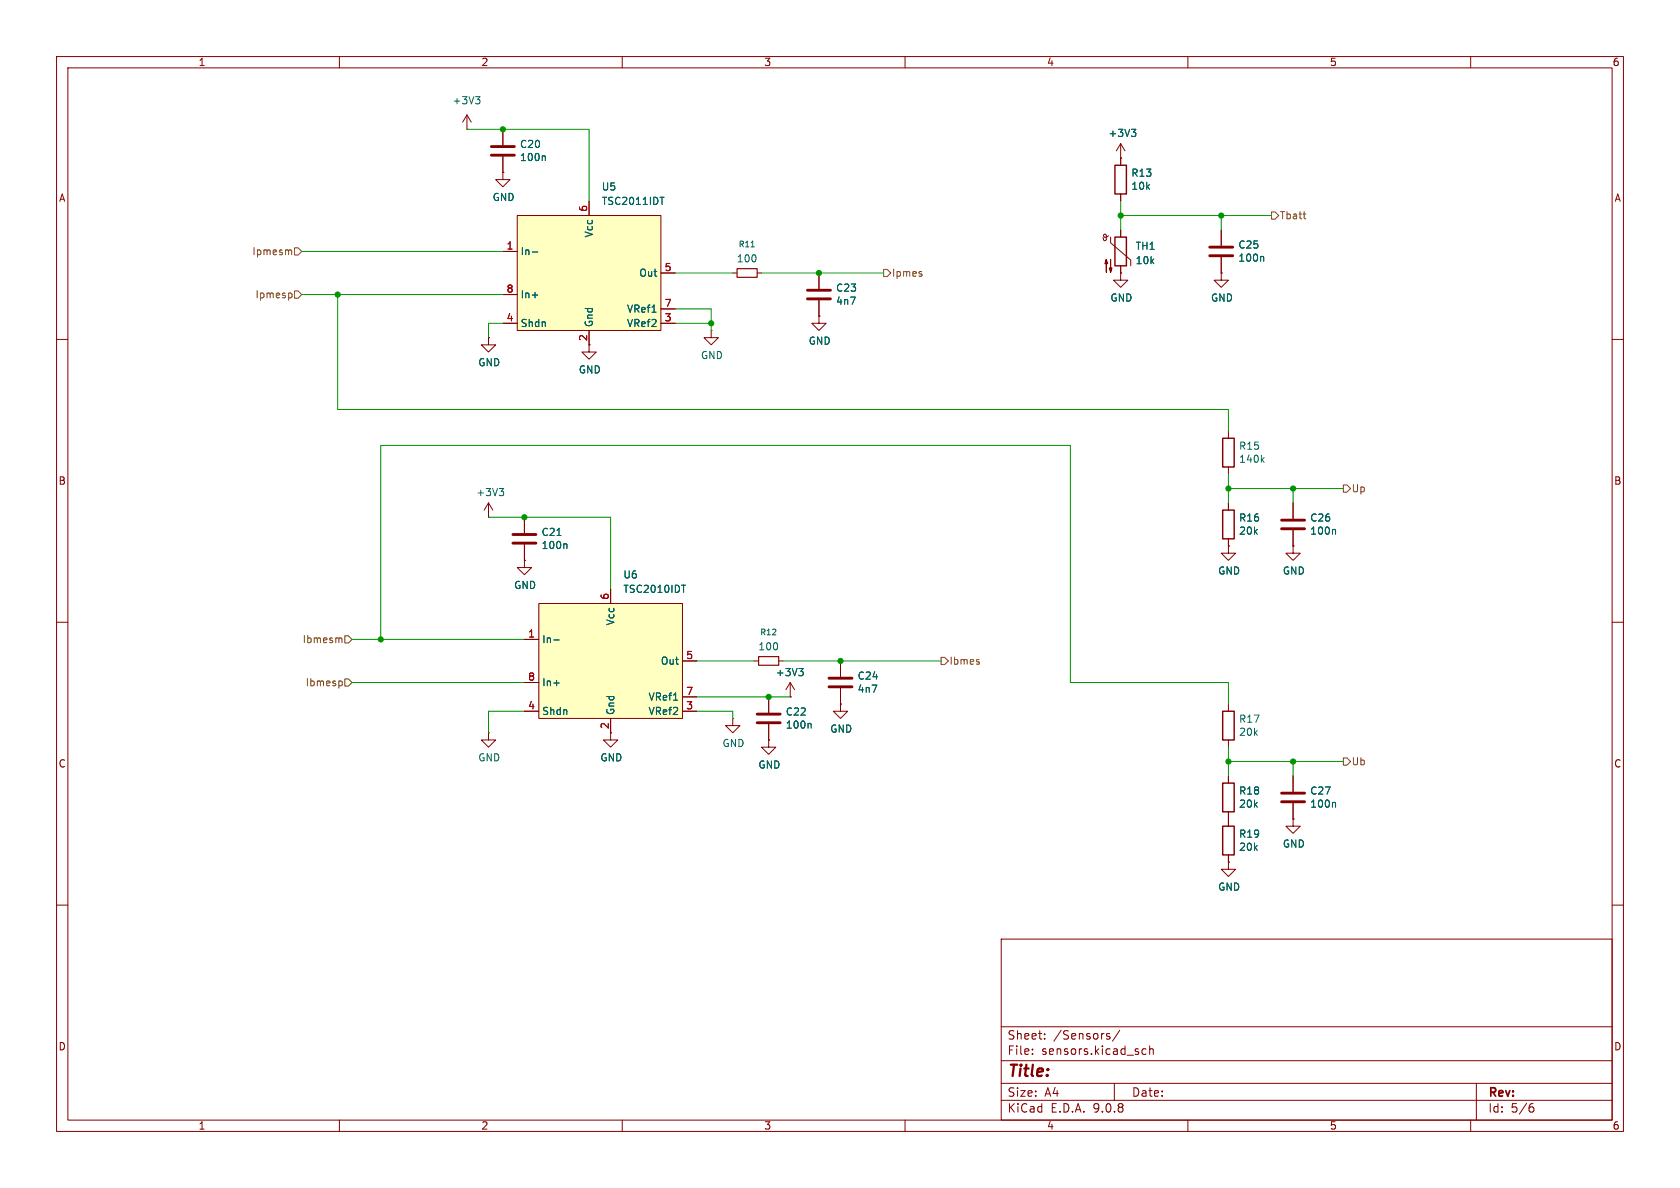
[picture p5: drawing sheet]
(kicad_sch
 (version 20250114)
 (generator "eeschema")
 (generator_version "9.0")
 (paper "A4")
 (lib_symbols
  (symbol "Custom_Symbols_Library:TSC2011IDT" (exclude_from_sim no) (in_bom yes) (on_board yes)
   (property "Reference" "U" (at 0 1.016 0) (effects (font (size 1.27 1.27))))
   (property "Value" "TSC2011IDT" (at 0 -1.016 0) (effects (font (size 1.27 1.27))))
   (property "Footprint" "" (at 0 0 0) (effects (font (size 1.27 1.27)) (hide yes)))
   (property "Datasheet" "" (at 0 0 0) (effects (font (size 1.27 1.27)) (hide yes)))
   (property "Description" "" (at 0 0 0) (effects (font (size 1.27 1.27)) (hide yes)))
   (symbol "TSC2011IDT_1_1"
    (rectangle (start -12.7 10.16) (end 12.7 -10.16) (stroke (width 0) (type solid)) (fill (type background)))
    (pin input line (at -15.24 3.81 0) (length 2.54) (name "In-" (effects (font (size 1.27 1.27)))) (number "1" (effects (font (size 1.27 1.27)))))
    (pin input line (at -15.24 -3.81 0) (length 2.54) (name "In+" (effects (font (size 1.27 1.27)))) (number "8" (effects (font (size 1.27 1.27)))))
    (pin input line (at -15.24 -8.89 0) (length 2.54) (name "Shdn" (effects (font (size 1.27 1.27)))) (number "4" (effects (font (size 1.27 1.27)))))
    (pin power_in line (at 0 12.7 270) (length 2.54) (name "Vcc" (effects (font (size 1.27 1.27)))) (number "6" (effects (font (size 1.27 1.27)))))
    (pin passive line (at 0 -12.7 90) (length 2.54) (name "Gnd" (effects (font (size 1.27 1.27)))) (number "2" (effects (font (size 1.27 1.27)))))
    (pin output line (at 15.24 0 180) (length 2.54) (name "Out" (effects (font (size 1.27 1.27)))) (number "5" (effects (font (size 1.27 1.27)))))
    (pin input line (at 15.24 -6.35 180) (length 2.54) (name "VRef1" (effects (font (size 1.27 1.27)))) (number "7" (effects (font (size 1.27 1.27)))))
    (pin input line (at 15.24 -8.89 180) (length 2.54) (name "VRef2" (effects (font (size 1.27 1.27)))) (number "3" (effects (font (size 1.27 1.27))))))
   (embedded_fonts no))
  (symbol "Device:C"
   (pin_numbers (hide yes))
   (pin_names
    (offset 0.254)) (exclude_from_sim no) (in_bom yes) (on_board yes)
   (property "Reference" "C" (at 0.635 2.54 0) (effects (font (size 1.27 1.27)) (justify left)))
   (property "Value" "C" (at 0.635 -2.54 0) (effects (font (size 1.27 1.27)) (justify left)))
   (property "Footprint" "" (at 0.9652 -3.81 0) (effects (font (size 1.27 1.27)) (hide yes)))
   (property "Datasheet" "~" (at 0 0 0) (effects (font (size 1.27 1.27)) (hide yes)))
   (property "Description" "Unpolarized capacitor" (at 0 0 0) (effects (font (size 1.27 1.27)) (hide yes)))
   (symbol "C_0_1"
    (polyline (pts (xy -2.032 0.762) (xy 2.032 0.762)) (stroke (width 0.508) (type default)) (fill (type none)))
    (polyline (pts (xy -2.032 -0.762) (xy 2.032 -0.762)) (stroke (width 0.508) (type default)) (fill (type none))))
   (symbol "C_1_1"
    (pin passive line (at 0 3.81 270) (length 2.794) (name "~" (effects (font (size 1.27 1.27)))) (number "1" (effects (font (size 1.27 1.27)))))
    (pin passive line (at 0 -3.81 90) (length 2.794) (name "~" (effects (font (size 1.27 1.27)))) (number "2" (effects (font (size 1.27 1.27))))))
   (embedded_fonts no))
  (symbol "Device:R"
   (pin_numbers (hide yes))
   (pin_names
    (offset 0)) (exclude_from_sim no) (in_bom yes) (on_board yes)
   (property "Reference" "R" (at 2.032 0 90) (effects (font (size 1.27 1.27))))
   (property "Value" "R" (at 0 0 90) (effects (font (size 1.27 1.27))))
   (property "Footprint" "" (at -1.778 0 90) (effects (font (size 1.27 1.27)) (hide yes)))
   (property "Datasheet" "~" (at 0 0 0) (effects (font (size 1.27 1.27)) (hide yes)))
   (property "Description" "Resistor" (at 0 0 0) (effects (font (size 1.27 1.27)) (hide yes)))
   (symbol "R_0_1"
    (rectangle (start -1.016 -2.54) (end 1.016 2.54) (stroke (width 0.254) (type default)) (fill (type none))))
   (symbol "R_1_1"
    (pin passive line (at 0 3.81 270) (length 1.27) (name "~" (effects (font (size 1.27 1.27)))) (number "1" (effects (font (size 1.27 1.27)))))
    (pin passive line (at 0 -3.81 90) (length 1.27) (name "~" (effects (font (size 1.27 1.27)))) (number "2" (effects (font (size 1.27 1.27))))))
   (embedded_fonts no))
  (symbol "Device:R_Small"
   (pin_numbers (hide yes))
   (pin_names
    (offset 0.254) (hide yes)) (exclude_from_sim no) (in_bom yes) (on_board yes)
   (property "Reference" "R" (at 0 0 90) (effects (font (size 1.016 1.016))))
   (property "Value" "R_Small" (at 1.778 0 90) (effects (font (size 1.27 1.27))))
   (property "Footprint" "" (at 0 0 0) (effects (font (size 1.27 1.27)) (hide yes)))
   (property "Datasheet" "~" (at 0 0 0) (effects (font (size 1.27 1.27)) (hide yes)))
   (property "Description" "Resistor, small symbol" (at 0 0 0) (effects (font (size 1.27 1.27)) (hide yes)))
   (symbol "R_Small_0_1"
    (rectangle (start -0.762 1.778) (end 0.762 -1.778) (stroke (width 0.2032) (type default)) (fill (type none))))
   (symbol "R_Small_1_1"
    (pin passive line (at 0 2.54 270) (length 0.762) (name "~" (effects (font (size 1.27 1.27)))) (number "1" (effects (font (size 1.27 1.27)))))
    (pin passive line (at 0 -2.54 90) (length 0.762) (name "~" (effects (font (size 1.27 1.27)))) (number "2" (effects (font (size 1.27 1.27))))))
   (embedded_fonts no))
  (symbol "Device:Thermistor_NTC"
   (pin_numbers (hide yes))
   (pin_names
    (offset 0)) (exclude_from_sim no) (in_bom yes) (on_board yes)
   (property "Reference" "TH" (at -4.445 0 90) (effects (font (size 1.27 1.27))))
   (property "Value" "Thermistor_NTC" (at 3.175 0 90) (effects (font (size 1.27 1.27))))
   (property "Footprint" "" (at 0 1.27 0) (effects (font (size 1.27 1.27)) (hide yes)))
   (property "Datasheet" "~" (at 0 1.27 0) (effects (font (size 1.27 1.27)) (hide yes)))
   (property "Description" "Temperature dependent resistor, negative temperature coefficient" (at 0 0 0) (effects (font (size 1.27 1.27)) (hide yes)))
   (symbol "Thermistor_NTC_0_1"
    (arc (start -3.175 2.413) (mid -3.0506 2.3165) (end -3.048 2.159) (stroke (width 0) (type default)) (fill (type none)))
    (arc (start -3.048 2.794) (mid -2.9736 2.9736) (end -2.794 3.048) (stroke (width 0) (type default)) (fill (type none)))
    (arc (start -2.794 3.048) (mid -2.6144 2.9736) (end -2.54 2.794) (stroke (width 0) (type default)) (fill (type none)))
    (arc (start -2.794 2.54) (mid -2.9736 2.6144) (end -3.048 2.794) (stroke (width 0) (type default)) (fill (type none)))
    (arc (start -2.794 1.905) (mid -2.9736 1.9794) (end -3.048 2.159) (stroke (width 0) (type default)) (fill (type none)))
    (arc (start -2.54 2.159) (mid -2.6144 1.9794) (end -2.794 1.905) (stroke (width 0) (type default)) (fill (type none)))
    (arc (start -2.159 2.794) (mid -2.434 2.5608) (end -2.794 2.54) (stroke (width 0) (type default)) (fill (type none)))
    (polyline (pts (xy -2.54 2.159) (xy -2.54 2.794)) (stroke (width 0) (type default)) (fill (type none)))
    (polyline (pts (xy -2.54 -3.683) (xy -2.54 -1.397) (xy -2.794 -2.159) (xy -2.286 -2.159) (xy -2.54 -1.397) (xy -2.54 -1.651)) (stroke (width 0) (type default)) (fill (type outline)))
    (polyline (pts (xy -1.778 2.54) (xy -1.778 1.524) (xy 1.778 -1.524) (xy 1.778 -2.54)) (stroke (width 0) (type default)) (fill (type none)))
    (polyline (pts (xy -1.778 -1.397) (xy -1.778 -3.683) (xy -2.032 -2.921) (xy -1.524 -2.921) (xy -1.778 -3.683) (xy -1.778 -3.429)) (stroke (width 0) (type default)) (fill (type outline)))
    (rectangle (start -1.016 2.54) (end 1.016 -2.54) (stroke (width 0.254) (type default)) (fill (type none))))
   (symbol "Thermistor_NTC_1_1"
    (pin passive line (at 0 3.81 270) (length 1.27) (name "~" (effects (font (size 1.27 1.27)))) (number "1" (effects (font (size 1.27 1.27)))))
    (pin passive line (at 0 -3.81 90) (length 1.27) (name "~" (effects (font (size 1.27 1.27)))) (number "2" (effects (font (size 1.27 1.27))))))
   (embedded_fonts no))
  (symbol "power:+3.3V"
   (power)
   (pin_numbers (hide yes))
   (pin_names
    (offset 0) (hide yes)) (exclude_from_sim no) (in_bom yes) (on_board yes)
   (property "Reference" "#PWR" (at 0 -3.81 0) (effects (font (size 1.27 1.27)) (hide yes)))
   (property "Value" "+3.3V" (at 0 3.556 0) (effects (font (size 1.27 1.27))))
   (property "Footprint" "" (at 0 0 0) (effects (font (size 1.27 1.27)) (hide yes)))
   (property "Datasheet" "" (at 0 0 0) (effects (font (size 1.27 1.27)) (hide yes)))
   (property "Description" "Power symbol creates a global label with name \"+3.3V\"" (at 0 0 0) (effects (font (size 1.27 1.27)) (hide yes)))
   (symbol "+3.3V_0_1"
    (polyline (pts (xy -0.762 1.27) (xy 0 2.54)) (stroke (width 0) (type default)) (fill (type none)))
    (polyline (pts (xy 0 2.54) (xy 0.762 1.27)) (stroke (width 0) (type default)) (fill (type none)))
    (polyline (pts (xy 0 0) (xy 0 2.54)) (stroke (width 0) (type default)) (fill (type none))))
   (symbol "+3.3V_1_1"
    (pin power_in line (at 0 0 90) (length 0) (name "~" (effects (font (size 1.27 1.27)))) (number "1" (effects (font (size 1.27 1.27))))))
   (embedded_fonts no))
  (symbol "power:+3V3"
   (power)
   (pin_numbers (hide yes))
   (pin_names
    (offset 0) (hide yes)) (exclude_from_sim no) (in_bom yes) (on_board yes)
   (property "Reference" "#PWR" (at 0 -3.81 0) (effects (font (size 1.27 1.27)) (hide yes)))
   (property "Value" "+3V3" (at 0 3.556 0) (effects (font (size 1.27 1.27))))
   (property "Footprint" "" (at 0 0 0) (effects (font (size 1.27 1.27)) (hide yes)))
   (property "Datasheet" "" (at 0 0 0) (effects (font (size 1.27 1.27)) (hide yes)))
   (property "Description" "Power symbol creates a global label with name \"+3V3\"" (at 0 0 0) (effects (font (size 1.27 1.27)) (hide yes)))
   (symbol "+3V3_0_1"
    (polyline (pts (xy -0.762 1.27) (xy 0 2.54)) (stroke (width 0) (type default)) (fill (type none)))
    (polyline (pts (xy 0 2.54) (xy 0.762 1.27)) (stroke (width 0) (type default)) (fill (type none)))
    (polyline (pts (xy 0 0) (xy 0 2.54)) (stroke (width 0) (type default)) (fill (type none))))
   (symbol "+3V3_1_1"
    (pin power_in line (at 0 0 90) (length 0) (name "~" (effects (font (size 1.27 1.27)))) (number "1" (effects (font (size 1.27 1.27))))))
   (embedded_fonts no))
  (symbol "power:GND"
   (power)
   (pin_numbers (hide yes))
   (pin_names
    (offset 0) (hide yes)) (exclude_from_sim no) (in_bom yes) (on_board yes)
   (property "Reference" "#PWR" (at 0 -6.35 0) (effects (font (size 1.27 1.27)) (hide yes)))
   (property "Value" "GND" (at 0 -3.81 0) (effects (font (size 1.27 1.27))))
   (property "Footprint" "" (at 0 0 0) (effects (font (size 1.27 1.27)) (hide yes)))
   (property "Datasheet" "" (at 0 0 0) (effects (font (size 1.27 1.27)) (hide yes)))
   (property "Description" "Power symbol creates a global label with name \"GND\" , ground" (at 0 0 0) (effects (font (size 1.27 1.27)) (hide yes)))
   (symbol "GND_0_1"
    (polyline (pts (xy 0 0) (xy 0 -1.27) (xy 1.27 -1.27) (xy 0 -2.54) (xy -1.27 -1.27) (xy 0 -1.27)) (stroke (width 0) (type default)) (fill (type none))))
   (symbol "GND_1_1"
    (pin power_in line (at 0 0 270) (length 0) (name "~" (effects (font (size 1.27 1.27)))) (number "1" (effects (font (size 1.27 1.27))))))
   (embedded_fonts no)))
 (junction
  (at 217.17 134.62)
  (diameter 0)
  (color 0 0 0 0))
 (junction
  (at 217.17 86.36)
  (diameter 0)
  (color 0 0 0 0))
 (junction
  (at 144.78 48.26)
  (diameter 0)
  (color 0 0 0 0))
 (junction
  (at 125.73 57.15)
  (diameter 0)
  (color 0 0 0 0))
 (junction
  (at 148.59 116.84)
  (diameter 0)
  (color 0 0 0 0))
 (junction
  (at 198.12 38.1)
  (diameter 0)
  (color 0 0 0 0))
 (junction
  (at 228.6 134.62)
  (diameter 0)
  (color 0 0 0 0))
 (junction
  (at 67.31 113.03)
  (diameter 0)
  (color 0 0 0 0))
 (junction
  (at 228.6 86.36)
  (diameter 0)
  (color 0 0 0 0))
 (junction
  (at 88.9 22.86)
  (diameter 0)
  (color 0 0 0 0))
 (junction
  (at 135.89 123.19)
  (diameter 0)
  (color 0 0 0 0))
 (junction
  (at 59.69 52.07)
  (diameter 0)
  (color 0 0 0 0))
 (junction
  (at 215.9 38.1)
  (diameter 0)
  (color 0 0 0 0))
 (junction
  (at 92.71 91.44)
  (diameter 0)
  (color 0 0 0 0))
 (wire
  (pts (xy 119.38 54.61) (xy 125.73 54.61))
  (stroke (width 0) (type default)))
 (wire
  (pts (xy 125.73 54.61) (xy 125.73 57.15))
  (stroke (width 0) (type default)))
 (wire
  (pts (xy 59.69 52.07) (xy 88.9 52.07))
  (stroke (width 0) (type default)))
 (wire
  (pts (xy 119.38 48.26) (xy 129.54 48.26))
  (stroke (width 0) (type default)))
 (wire
  (pts (xy 189.23 120.65) (xy 217.17 120.65))
  (stroke (width 0) (type default)))
 (wire
  (pts (xy 228.6 134.62) (xy 237.49 134.62))
  (stroke (width 0) (type default)))
 (wire
  (pts (xy 228.6 137.16) (xy 228.6 134.62))
  (stroke (width 0) (type default)))
 (wire
  (pts (xy 59.69 72.39) (xy 217.17 72.39))
  (stroke (width 0) (type default)))
 (wire
  (pts (xy 215.9 38.1) (xy 224.79 38.1))
  (stroke (width 0) (type default)))
 (wire
  (pts (xy 59.69 52.07) (xy 59.69 72.39))
  (stroke (width 0) (type default)))
 (wire
  (pts (xy 129.54 125.73) (xy 129.54 127))
  (stroke (width 0) (type default)))
 (wire
  (pts (xy 119.38 57.15) (xy 125.73 57.15))
  (stroke (width 0) (type default)))
 (wire
  (pts (xy 67.31 78.74) (xy 189.23 78.74))
  (stroke (width 0) (type default)))
 (wire
  (pts (xy 134.62 48.26) (xy 144.78 48.26))
  (stroke (width 0) (type default)))
 (wire
  (pts (xy 217.17 134.62) (xy 217.17 137.16))
  (stroke (width 0) (type default)))
 (wire
  (pts (xy 86.36 91.44) (xy 92.71 91.44))
  (stroke (width 0) (type default)))
 (wire
  (pts (xy 217.17 134.62) (xy 217.17 132.08))
  (stroke (width 0) (type default)))
 (wire
  (pts (xy 123.19 116.84) (xy 133.35 116.84))
  (stroke (width 0) (type default)))
 (wire
  (pts (xy 217.17 86.36) (xy 217.17 83.82))
  (stroke (width 0) (type default)))
 (wire
  (pts (xy 104.14 22.86) (xy 104.14 35.56))
  (stroke (width 0) (type default)))
 (wire
  (pts (xy 125.73 57.15) (xy 125.73 58.42))
  (stroke (width 0) (type default)))
 (wire
  (pts (xy 67.31 113.03) (xy 67.31 78.74))
  (stroke (width 0) (type default)))
 (wire
  (pts (xy 107.95 91.44) (xy 107.95 104.14))
  (stroke (width 0) (type default)))
 (wire
  (pts (xy 86.36 125.73) (xy 92.71 125.73))
  (stroke (width 0) (type default)))
 (wire
  (pts (xy 53.34 44.45) (xy 88.9 44.45))
  (stroke (width 0) (type default)))
 (wire
  (pts (xy 123.19 125.73) (xy 129.54 125.73))
  (stroke (width 0) (type default)))
 (wire
  (pts (xy 217.17 72.39) (xy 217.17 76.2))
  (stroke (width 0) (type default)))
 (wire
  (pts (xy 198.12 38.1) (xy 215.9 38.1))
  (stroke (width 0) (type default)))
 (wire
  (pts (xy 86.36 129.54) (xy 86.36 125.73))
  (stroke (width 0) (type default)))
 (wire
  (pts (xy 198.12 38.1) (xy 198.12 35.56))
  (stroke (width 0) (type default)))
 (wire
  (pts (xy 217.17 86.36) (xy 228.6 86.36))
  (stroke (width 0) (type default)))
 (wire
  (pts (xy 67.31 113.03) (xy 92.71 113.03))
  (stroke (width 0) (type default)))
 (wire
  (pts (xy 88.9 22.86) (xy 104.14 22.86))
  (stroke (width 0) (type default)))
 (wire
  (pts (xy 148.59 116.84) (xy 166.37 116.84))
  (stroke (width 0) (type default)))
 (wire
  (pts (xy 189.23 78.74) (xy 189.23 120.65))
  (stroke (width 0) (type default)))
 (wire
  (pts (xy 53.34 52.07) (xy 59.69 52.07))
  (stroke (width 0) (type default)))
 (wire
  (pts (xy 62.23 113.03) (xy 67.31 113.03))
  (stroke (width 0) (type default)))
 (wire
  (pts (xy 86.36 57.15) (xy 88.9 57.15))
  (stroke (width 0) (type default)))
 (wire
  (pts (xy 228.6 86.36) (xy 237.49 86.36))
  (stroke (width 0) (type default)))
 (wire
  (pts (xy 123.19 123.19) (xy 135.89 123.19))
  (stroke (width 0) (type default)))
 (wire
  (pts (xy 217.17 120.65) (xy 217.17 124.46))
  (stroke (width 0) (type default)))
 (wire
  (pts (xy 217.17 86.36) (xy 217.17 88.9))
  (stroke (width 0) (type default)))
 (wire
  (pts (xy 82.55 22.86) (xy 88.9 22.86))
  (stroke (width 0) (type default)))
 (wire
  (pts (xy 138.43 116.84) (xy 148.59 116.84))
  (stroke (width 0) (type default)))
 (wire
  (pts (xy 144.78 48.26) (xy 156.21 48.26))
  (stroke (width 0) (type default)))
 (wire
  (pts (xy 217.17 134.62) (xy 228.6 134.62))
  (stroke (width 0) (type default)))
 (wire
  (pts (xy 135.89 123.19) (xy 139.7 123.19))
  (stroke (width 0) (type default)))
 (wire
  (pts (xy 228.6 88.9) (xy 228.6 86.36))
  (stroke (width 0) (type default)))
 (wire
  (pts (xy 198.12 38.1) (xy 198.12 40.64))
  (stroke (width 0) (type default)))
 (wire
  (pts (xy 62.23 120.65) (xy 92.71 120.65))
  (stroke (width 0) (type default)))
 (wire
  (pts (xy 215.9 40.64) (xy 215.9 38.1))
  (stroke (width 0) (type default)))
 (wire
  (pts (xy 92.71 91.44) (xy 107.95 91.44))
  (stroke (width 0) (type default)))
 (wire
  (pts (xy 86.36 59.69) (xy 86.36 57.15))
  (stroke (width 0) (type default)))
 (hierarchical_label "Ibmesp"
  (shape input)
  (at 62.23 120.65 180)
  (effects (font (size 1.27 1.27)) (justify right)))
 (hierarchical_label "Ipmesp"
  (shape input)
  (at 53.34 52.07 180)
  (effects (font (size 1.27 1.27)) (justify right)))
 (hierarchical_label "Ipmesm"
  (shape input)
  (at 53.34 44.45 180)
  (effects (font (size 1.27 1.27)) (justify right)))
 (hierarchical_label "Up"
  (shape output)
  (at 237.49 86.36 0)
  (effects (font (size 1.27 1.27)) (justify left)))
 (hierarchical_label "Tbatt"
  (shape output)
  (at 224.79 38.1 0)
  (effects (font (size 1.27 1.27)) (justify left)))
 (hierarchical_label "Ibmesm"
  (shape input)
  (at 62.23 113.03 180)
  (effects (font (size 1.27 1.27)) (justify right)))
 (hierarchical_label "Ibmes"
  (shape output)
  (at 166.37 116.84 0)
  (effects (font (size 1.27 1.27)) (justify left)))
 (hierarchical_label "Ipmes"
  (shape output)
  (at 156.21 48.26 0)
  (effects (font (size 1.27 1.27)) (justify left)))
 (hierarchical_label "Ub"
  (shape output)
  (at 237.49 134.62 0)
  (effects (font (size 1.27 1.27)) (justify left)))
 (symbol
  (lib_id "Device:C")
  (at 88.9 26.67 0)
  (unit 1)
  (exclude_from_sim no)
  (in_bom yes)
  (on_board yes)
  (dnp no)
  (property "Reference" "C20" (at 91.821 25.5016 0) (effects (font (size 1.27 1.27)) (justify left)))
  (property "Value" "100n" (at 91.821 27.813 0) (effects (font (size 1.27 1.27)) (justify left)))
  (property "Footprint" "Capacitor_SMD:C_0805_2012Metric_Pad1.18x1.45mm_HandSolder" (at 89.8652 30.48 0) (effects (font (size 1.27 1.27)) (hide yes)))
  (property "Datasheet" "~" (at 88.9 26.67 0) (effects (font (size 1.27 1.27)) (hide yes)))
  (property "Description" "" (at 88.9 26.67 0) (effects (font (size 1.27 1.27))))
  (pin "1")
  (pin "2"))
 (symbol
  (lib_id "power:GND")
  (at 104.14 60.96 0)
  (unit 1)
  (exclude_from_sim no)
  (in_bom yes)
  (on_board yes)
  (dnp no)
  (property "Reference" "#PWR062" (at 104.14 67.31 0) (effects (font (size 1.27 1.27)) (hide yes)))
  (property "Value" "GND" (at 104.267 65.3542 0) (effects (font (size 1.27 1.27))))
  (property "Footprint" "" (at 104.14 60.96 0) (effects (font (size 1.27 1.27)) (hide yes)))
  (property "Datasheet" "" (at 104.14 60.96 0) (effects (font (size 1.27 1.27)) (hide yes)))
  (property "Description" "" (at 104.14 60.96 0) (effects (font (size 1.27 1.27))))
  (pin "1"))
 (symbol
  (lib_id "power:GND")
  (at 86.36 129.54 0)
  (unit 1)
  (exclude_from_sim no)
  (in_bom yes)
  (on_board yes)
  (dnp no)
  (property "Reference" "#PWR059" (at 86.36 135.89 0) (effects (font (size 1.27 1.27)) (hide yes)))
  (property "Value" "GND" (at 86.487 133.9342 0) (effects (font (size 1.27 1.27))))
  (property "Footprint" "" (at 86.36 129.54 0) (effects (font (size 1.27 1.27)) (hide yes)))
  (property "Datasheet" "" (at 86.36 129.54 0) (effects (font (size 1.27 1.27)) (hide yes)))
  (property "Description" "" (at 86.36 129.54 0) (effects (font (size 1.27 1.27))))
  (pin "1"))
 (symbol
  (lib_id "Device:R")
  (at 198.12 31.75 0)
  (unit 1)
  (exclude_from_sim no)
  (in_bom yes)
  (on_board yes)
  (dnp no)
  (property "Reference" "R13" (at 199.898 30.5816 0) (effects (font (size 1.27 1.27)) (justify left)))
  (property "Value" "10k" (at 199.898 32.893 0) (effects (font (size 1.27 1.27)) (justify left)))
  (property "Footprint" "Resistor_SMD:R_0805_2012Metric_Pad1.20x1.40mm_HandSolder" (at 196.342 31.75 90) (effects (font (size 1.27 1.27)) (hide yes)))
  (property "Datasheet" "~" (at 198.12 31.75 0) (effects (font (size 1.27 1.27)) (hide yes)))
  (property "Description" "" (at 198.12 31.75 0) (effects (font (size 1.27 1.27))))
  (pin "1")
  (pin "2"))
 (symbol
  (lib_id "power:+3.3V")
  (at 198.12 27.94 0)
  (unit 1)
  (exclude_from_sim no)
  (in_bom yes)
  (on_board yes)
  (dnp no)
  (property "Reference" "#PWR070" (at 198.12 31.75 0) (effects (font (size 1.27 1.27)) (hide yes)))
  (property "Value" "+3V3" (at 198.501 23.5458 0) (effects (font (size 1.27 1.27))))
  (property "Footprint" "" (at 198.12 27.94 0) (effects (font (size 1.27 1.27)) (hide yes)))
  (property "Datasheet" "" (at 198.12 27.94 0) (effects (font (size 1.27 1.27)) (hide yes)))
  (property "Description" "" (at 198.12 27.94 0) (effects (font (size 1.27 1.27))))
  (pin "1"))
 (symbol
  (lib_id "power:GND")
  (at 198.12 48.26 0)
  (unit 1)
  (exclude_from_sim no)
  (in_bom yes)
  (on_board yes)
  (dnp no)
  (property "Reference" "#PWR071" (at 198.12 54.61 0) (effects (font (size 1.27 1.27)) (hide yes)))
  (property "Value" "GND" (at 198.247 52.6542 0) (effects (font (size 1.27 1.27))))
  (property "Footprint" "" (at 198.12 48.26 0) (effects (font (size 1.27 1.27)) (hide yes)))
  (property "Datasheet" "" (at 198.12 48.26 0) (effects (font (size 1.27 1.27)) (hide yes)))
  (property "Description" "" (at 198.12 48.26 0) (effects (font (size 1.27 1.27))))
  (pin "1"))
 (symbol
  (lib_id "Device:C")
  (at 215.9 44.45 0)
  (unit 1)
  (exclude_from_sim no)
  (in_bom yes)
  (on_board yes)
  (dnp no)
  (property "Reference" "C25" (at 218.821 43.2816 0) (effects (font (size 1.27 1.27)) (justify left)))
  (property "Value" "100n" (at 218.821 45.593 0) (effects (font (size 1.27 1.27)) (justify left)))
  (property "Footprint" "Capacitor_SMD:C_0805_2012Metric_Pad1.18x1.45mm_HandSolder" (at 216.8652 48.26 0) (effects (font (size 1.27 1.27)) (hide yes)))
  (property "Datasheet" "~" (at 215.9 44.45 0) (effects (font (size 1.27 1.27)) (hide yes)))
  (property "Description" "" (at 215.9 44.45 0) (effects (font (size 1.27 1.27))))
  (pin "1")
  (pin "2"))
 (symbol
  (lib_id "power:GND")
  (at 215.9 48.26 0)
  (unit 1)
  (exclude_from_sim no)
  (in_bom yes)
  (on_board yes)
  (dnp no)
  (property "Reference" "#PWR072" (at 215.9 54.61 0) (effects (font (size 1.27 1.27)) (hide yes)))
  (property "Value" "GND" (at 216.027 52.6542 0) (effects (font (size 1.27 1.27))))
  (property "Footprint" "" (at 215.9 48.26 0) (effects (font (size 1.27 1.27)) (hide yes)))
  (property "Datasheet" "" (at 215.9 48.26 0) (effects (font (size 1.27 1.27)) (hide yes)))
  (property "Description" "" (at 215.9 48.26 0) (effects (font (size 1.27 1.27))))
  (pin "1"))
 (symbol
  (lib_id "Device:R")
  (at 217.17 128.27 0)
  (unit 1)
  (exclude_from_sim no)
  (in_bom yes)
  (on_board yes)
  (dnp no)
  (property "Reference" "R17" (at 218.948 127.1016 0) (effects (font (size 1.27 1.27)) (justify left)))
  (property "Value" "20k" (at 218.948 129.413 0) (effects (font (size 1.27 1.27)) (justify left)))
  (property "Footprint" "Resistor_SMD:R_0805_2012Metric_Pad1.20x1.40mm_HandSolder" (at 215.392 128.27 90) (effects (font (size 1.27 1.27)) (hide yes)))
  (property "Datasheet" "~" (at 217.17 128.27 0) (effects (font (size 1.27 1.27)) (hide yes)))
  (property "Description" "" (at 217.17 128.27 0) (effects (font (size 1.27 1.27))))
  (pin "1")
  (pin "2"))
 (symbol
  (lib_id "Device:R")
  (at 217.17 140.97 0)
  (unit 1)
  (exclude_from_sim no)
  (in_bom yes)
  (on_board yes)
  (dnp no)
  (property "Reference" "R18" (at 218.948 139.8016 0) (effects (font (size 1.27 1.27)) (justify left)))
  (property "Value" "20k" (at 218.948 142.113 0) (effects (font (size 1.27 1.27)) (justify left)))
  (property "Footprint" "Resistor_SMD:R_0805_2012Metric_Pad1.20x1.40mm_HandSolder" (at 215.392 140.97 90) (effects (font (size 1.27 1.27)) (hide yes)))
  (property "Datasheet" "~" (at 217.17 140.97 0) (effects (font (size 1.27 1.27)) (hide yes)))
  (property "Description" "" (at 217.17 140.97 0) (effects (font (size 1.27 1.27))))
  (pin "1")
  (pin "2"))
 (symbol
  (lib_id "power:GND")
  (at 217.17 152.4 0)
  (unit 1)
  (exclude_from_sim no)
  (in_bom yes)
  (on_board yes)
  (dnp no)
  (property "Reference" "#PWR074" (at 217.17 158.75 0) (effects (font (size 1.27 1.27)) (hide yes)))
  (property "Value" "GND" (at 217.297 156.7942 0) (effects (font (size 1.27 1.27))))
  (property "Footprint" "" (at 217.17 152.4 0) (effects (font (size 1.27 1.27)) (hide yes)))
  (property "Datasheet" "" (at 217.17 152.4 0) (effects (font (size 1.27 1.27)) (hide yes)))
  (property "Description" "" (at 217.17 152.4 0) (effects (font (size 1.27 1.27))))
  (pin "1"))
 (symbol
  (lib_id "Device:C")
  (at 228.6 140.97 0)
  (unit 1)
  (exclude_from_sim no)
  (in_bom yes)
  (on_board yes)
  (dnp no)
  (property "Reference" "C27" (at 231.521 139.8016 0) (effects (font (size 1.27 1.27)) (justify left)))
  (property "Value" "100n" (at 231.521 142.113 0) (effects (font (size 1.27 1.27)) (justify left)))
  (property "Footprint" "Capacitor_SMD:C_0805_2012Metric_Pad1.18x1.45mm_HandSolder" (at 229.5652 144.78 0) (effects (font (size 1.27 1.27)) (hide yes)))
  (property "Datasheet" "~" (at 228.6 140.97 0) (effects (font (size 1.27 1.27)) (hide yes)))
  (property "Description" "" (at 228.6 140.97 0) (effects (font (size 1.27 1.27))))
  (pin "1")
  (pin "2"))
 (symbol
  (lib_id "power:GND")
  (at 228.6 144.78 0)
  (unit 1)
  (exclude_from_sim no)
  (in_bom yes)
  (on_board yes)
  (dnp no)
  (property "Reference" "#PWR076" (at 228.6 151.13 0) (effects (font (size 1.27 1.27)) (hide yes)))
  (property "Value" "GND" (at 228.727 149.1742 0) (effects (font (size 1.27 1.27))))
  (property "Footprint" "" (at 228.6 144.78 0) (effects (font (size 1.27 1.27)) (hide yes)))
  (property "Datasheet" "" (at 228.6 144.78 0) (effects (font (size 1.27 1.27)) (hide yes)))
  (property "Description" "" (at 228.6 144.78 0) (effects (font (size 1.27 1.27))))
  (pin "1"))
 (symbol
  (lib_id "Device:R")
  (at 217.17 148.59 0)
  (unit 1)
  (exclude_from_sim no)
  (in_bom yes)
  (on_board yes)
  (dnp no)
  (property "Reference" "R19" (at 218.948 147.4216 0) (effects (font (size 1.27 1.27)) (justify left)))
  (property "Value" "20k" (at 218.948 149.733 0) (effects (font (size 1.27 1.27)) (justify left)))
  (property "Footprint" "Resistor_SMD:R_0805_2012Metric_Pad1.20x1.40mm_HandSolder" (at 215.392 148.59 90) (effects (font (size 1.27 1.27)) (hide yes)))
  (property "Datasheet" "~" (at 217.17 148.59 0) (effects (font (size 1.27 1.27)) (hide yes)))
  (property "Description" "" (at 217.17 148.59 0) (effects (font (size 1.27 1.27))))
  (pin "1")
  (pin "2"))
 (symbol
  (lib_id "Device:R")
  (at 217.17 80.01 0)
  (unit 1)
  (exclude_from_sim no)
  (in_bom yes)
  (on_board yes)
  (dnp no)
  (property "Reference" "R15" (at 218.948 78.8416 0) (effects (font (size 1.27 1.27)) (justify left)))
  (property "Value" "140k" (at 218.948 81.153 0) (effects (font (size 1.27 1.27)) (justify left)))
  (property "Footprint" "Resistor_SMD:R_0805_2012Metric_Pad1.20x1.40mm_HandSolder" (at 215.392 80.01 90) (effects (font (size 1.27 1.27)) (hide yes)))
  (property "Datasheet" "~" (at 217.17 80.01 0) (effects (font (size 1.27 1.27)) (hide yes)))
  (property "Description" "" (at 217.17 80.01 0) (effects (font (size 1.27 1.27))))
  (pin "1")
  (pin "2"))
 (symbol
  (lib_id "Device:R")
  (at 217.17 92.71 0)
  (unit 1)
  (exclude_from_sim no)
  (in_bom yes)
  (on_board yes)
  (dnp no)
  (property "Reference" "R16" (at 218.948 91.5416 0) (effects (font (size 1.27 1.27)) (justify left)))
  (property "Value" "20k" (at 218.948 93.853 0) (effects (font (size 1.27 1.27)) (justify left)))
  (property "Footprint" "Resistor_SMD:R_0805_2012Metric_Pad1.20x1.40mm_HandSolder" (at 215.392 92.71 90) (effects (font (size 1.27 1.27)) (hide yes)))
  (property "Datasheet" "~" (at 217.17 92.71 0) (effects (font (size 1.27 1.27)) (hide yes)))
  (property "Description" "" (at 217.17 92.71 0) (effects (font (size 1.27 1.27))))
  (pin "1")
  (pin "2"))
 (symbol
  (lib_id "power:GND")
  (at 217.17 96.52 0)
  (unit 1)
  (exclude_from_sim no)
  (in_bom yes)
  (on_board yes)
  (dnp no)
  (property "Reference" "#PWR073" (at 217.17 102.87 0) (effects (font (size 1.27 1.27)) (hide yes)))
  (property "Value" "GND" (at 217.297 100.9142 0) (effects (font (size 1.27 1.27))))
  (property "Footprint" "" (at 217.17 96.52 0) (effects (font (size 1.27 1.27)) (hide yes)))
  (property "Datasheet" "" (at 217.17 96.52 0) (effects (font (size 1.27 1.27)) (hide yes)))
  (property "Description" "" (at 217.17 96.52 0) (effects (font (size 1.27 1.27))))
  (pin "1"))
 (symbol
  (lib_id "Device:C")
  (at 228.6 92.71 0)
  (unit 1)
  (exclude_from_sim no)
  (in_bom yes)
  (on_board yes)
  (dnp no)
  (property "Reference" "C26" (at 231.521 91.5416 0) (effects (font (size 1.27 1.27)) (justify left)))
  (property "Value" "100n" (at 231.521 93.853 0) (effects (font (size 1.27 1.27)) (justify left)))
  (property "Footprint" "Capacitor_SMD:C_0805_2012Metric_Pad1.18x1.45mm_HandSolder" (at 229.5652 96.52 0) (effects (font (size 1.27 1.27)) (hide yes)))
  (property "Datasheet" "~" (at 228.6 92.71 0) (effects (font (size 1.27 1.27)) (hide yes)))
  (property "Description" "" (at 228.6 92.71 0) (effects (font (size 1.27 1.27))))
  (pin "1")
  (pin "2"))
 (symbol
  (lib_id "power:GND")
  (at 228.6 96.52 0)
  (unit 1)
  (exclude_from_sim no)
  (in_bom yes)
  (on_board yes)
  (dnp no)
  (property "Reference" "#PWR075" (at 228.6 102.87 0) (effects (font (size 1.27 1.27)) (hide yes)))
  (property "Value" "GND" (at 228.727 100.9142 0) (effects (font (size 1.27 1.27))))
  (property "Footprint" "" (at 228.6 96.52 0) (effects (font (size 1.27 1.27)) (hide yes)))
  (property "Datasheet" "" (at 228.6 96.52 0) (effects (font (size 1.27 1.27)) (hide yes)))
  (property "Description" "" (at 228.6 96.52 0) (effects (font (size 1.27 1.27))))
  (pin "1"))
 (symbol
  (lib_id "Device:C")
  (at 148.59 120.65 0)
  (unit 1)
  (exclude_from_sim no)
  (in_bom yes)
  (on_board yes)
  (dnp no)
  (property "Reference" "C24" (at 151.511 119.4816 0) (effects (font (size 1.27 1.27)) (justify left)))
  (property "Value" "4n7" (at 151.511 121.793 0) (effects (font (size 1.27 1.27)) (justify left)))
  (property "Footprint" "Capacitor_SMD:C_0805_2012Metric_Pad1.18x1.45mm_HandSolder" (at 149.5552 124.46 0) (effects (font (size 1.27 1.27)) (hide yes)))
  (property "Datasheet" "~" (at 148.59 120.65 0) (effects (font (size 1.27 1.27)) (hide yes)))
  (property "Description" "" (at 148.59 120.65 0) (effects (font (size 1.27 1.27))))
  (pin "1")
  (pin "2"))
 (symbol
  (lib_id "Device:C")
  (at 144.78 52.07 0)
  (unit 1)
  (exclude_from_sim no)
  (in_bom yes)
  (on_board yes)
  (dnp no)
  (property "Reference" "C23" (at 147.701 50.9016 0) (effects (font (size 1.27 1.27)) (justify left)))
  (property "Value" "4n7" (at 147.701 53.213 0) (effects (font (size 1.27 1.27)) (justify left)))
  (property "Footprint" "Capacitor_SMD:C_0805_2012Metric_Pad1.18x1.45mm_HandSolder" (at 145.7452 55.88 0) (effects (font (size 1.27 1.27)) (hide yes)))
  (property "Datasheet" "~" (at 144.78 52.07 0) (effects (font (size 1.27 1.27)) (hide yes)))
  (property "Description" "" (at 144.78 52.07 0) (effects (font (size 1.27 1.27))))
  (pin "1")
  (pin "2"))
 (symbol
  (lib_id "Device:Thermistor_NTC")
  (at 198.12 44.45 0)
  (unit 1)
  (exclude_from_sim no)
  (in_bom yes)
  (on_board yes)
  (dnp no)
  (fields_autoplaced yes)
  (property "Reference" "TH1" (at 200.66 43.4974 0) (effects (font (size 1.27 1.27)) (justify left)))
  (property "Value" "10k" (at 200.66 46.0374 0) (effects (font (size 1.27 1.27)) (justify left)))
  (property "Footprint" "Resistor_SMD:R_0805_2012Metric_Pad1.20x1.40mm_HandSolder" (at 198.12 43.18 0) (effects (font (size 1.27 1.27)) (hide yes)))
  (property "Datasheet" "~" (at 198.12 43.18 0) (effects (font (size 1.27 1.27)) (hide yes)))
  (property "Description" "Temperature dependent resistor, negative temperature coefficient" (at 198.12 44.45 0) (effects (font (size 1.27 1.27)) (hide yes)))
  (pin "2")
  (pin "1"))
 (symbol
  (lib_id "Device:C")
  (at 92.71 95.25 0)
  (unit 1)
  (exclude_from_sim no)
  (in_bom yes)
  (on_board yes)
  (dnp no)
  (property "Reference" "C21" (at 95.631 94.0816 0) (effects (font (size 1.27 1.27)) (justify left)))
  (property "Value" "100n" (at 95.631 96.393 0) (effects (font (size 1.27 1.27)) (justify left)))
  (property "Footprint" "Capacitor_SMD:C_0805_2012Metric_Pad1.18x1.45mm_HandSolder" (at 93.6752 99.06 0) (effects (font (size 1.27 1.27)) (hide yes)))
  (property "Datasheet" "~" (at 92.71 95.25 0) (effects (font (size 1.27 1.27)) (hide yes)))
  (property "Description" "" (at 92.71 95.25 0) (effects (font (size 1.27 1.27))))
  (pin "1")
  (pin "2"))
 (symbol
  (lib_id "Device:R_Small")
  (at 135.89 116.84 90)
  (unit 1)
  (exclude_from_sim no)
  (in_bom yes)
  (on_board yes)
  (dnp no)
  (fields_autoplaced yes)
  (property "Reference" "R12" (at 135.89 111.76 90) (effects (font (size 1.016 1.016))))
  (property "Value" "100" (at 135.89 114.3 90) (effects (font (size 1.27 1.27))))
  (property "Footprint" "Resistor_SMD:R_0805_2012Metric_Pad1.20x1.40mm_HandSolder" (at 135.89 116.84 0) (effects (font (size 1.27 1.27)) (hide yes)))
  (property "Datasheet" "~" (at 135.89 116.84 0) (effects (font (size 1.27 1.27)) (hide yes)))
  (property "Description" "Resistor, small symbol" (at 135.89 116.84 0) (effects (font (size 1.27 1.27)) (hide yes)))
  (pin "1")
  (pin "2"))
 (symbol
  (lib_id "Device:C")
  (at 135.89 127 0)
  (unit 1)
  (exclude_from_sim no)
  (in_bom yes)
  (on_board yes)
  (dnp no)
  (property "Reference" "C22" (at 138.811 125.8316 0) (effects (font (size 1.27 1.27)) (justify left)))
  (property "Value" "100n" (at 138.811 128.143 0) (effects (font (size 1.27 1.27)) (justify left)))
  (property "Footprint" "Capacitor_SMD:C_0805_2012Metric_Pad1.18x1.45mm_HandSolder" (at 136.8552 130.81 0) (effects (font (size 1.27 1.27)) (hide yes)))
  (property "Datasheet" "~" (at 135.89 127 0) (effects (font (size 1.27 1.27)) (hide yes)))
  (property "Description" "" (at 135.89 127 0) (effects (font (size 1.27 1.27))))
  (pin "1")
  (pin "2"))
 (symbol
  (lib_id "power:GND")
  (at 86.36 59.69 0)
  (unit 1)
  (exclude_from_sim no)
  (in_bom yes)
  (on_board yes)
  (dnp no)
  (property "Reference" "#PWR057" (at 86.36 66.04 0) (effects (font (size 1.27 1.27)) (hide yes)))
  (property "Value" "GND" (at 86.487 64.0842 0) (effects (font (size 1.27 1.27))))
  (property "Footprint" "" (at 86.36 59.69 0) (effects (font (size 1.27 1.27)) (hide yes)))
  (property "Datasheet" "" (at 86.36 59.69 0) (effects (font (size 1.27 1.27)) (hide yes)))
  (property "Description" "" (at 86.36 59.69 0) (effects (font (size 1.27 1.27))))
  (pin "1"))
 (symbol
  (lib_id "power:GND")
  (at 125.73 58.42 0)
  (unit 1)
  (exclude_from_sim no)
  (in_bom yes)
  (on_board yes)
  (dnp no)
  (property "Reference" "#PWR064" (at 125.73 64.77 0) (effects (font (size 1.27 1.27)) (hide yes)))
  (property "Value" "GND" (at 125.857 62.8142 0) (effects (font (size 1.27 1.27))))
  (property "Footprint" "" (at 125.73 58.42 0) (effects (font (size 1.27 1.27)) (hide yes)))
  (property "Datasheet" "" (at 125.73 58.42 0) (effects (font (size 1.27 1.27)) (hide yes)))
  (property "Description" "" (at 125.73 58.42 0) (effects (font (size 1.27 1.27))))
  (pin "1"))
 (symbol
  (lib_id "power:+3V3")
  (at 82.55 22.86 0)
  (unit 1)
  (exclude_from_sim no)
  (in_bom yes)
  (on_board yes)
  (dnp no)
  (fields_autoplaced yes)
  (property "Reference" "#PWR056" (at 82.55 26.67 0) (effects (font (size 1.27 1.27)) (hide yes)))
  (property "Value" "+3V3" (at 82.55 17.78 0) (effects (font (size 1.27 1.27))))
  (property "Footprint" "" (at 82.55 22.86 0) (effects (font (size 1.27 1.27)) (hide yes)))
  (property "Datasheet" "" (at 82.55 22.86 0) (effects (font (size 1.27 1.27)) (hide yes)))
  (property "Description" "Power symbol creates a global label with name \"+3V3\"" (at 82.55 22.86 0) (effects (font (size 1.27 1.27)) (hide yes)))
  (pin "1"))
 (symbol
  (lib_id "power:GND")
  (at 107.95 129.54 0)
  (unit 1)
  (exclude_from_sim no)
  (in_bom yes)
  (on_board yes)
  (dnp no)
  (property "Reference" "#PWR063" (at 107.95 135.89 0) (effects (font (size 1.27 1.27)) (hide yes)))
  (property "Value" "GND" (at 108.077 133.9342 0) (effects (font (size 1.27 1.27))))
  (property "Footprint" "" (at 107.95 129.54 0) (effects (font (size 1.27 1.27)) (hide yes)))
  (property "Datasheet" "" (at 107.95 129.54 0) (effects (font (size 1.27 1.27)) (hide yes)))
  (property "Description" "" (at 107.95 129.54 0) (effects (font (size 1.27 1.27))))
  (pin "1"))
 (symbol
  (lib_id "power:GND")
  (at 148.59 124.46 0)
  (unit 1)
  (exclude_from_sim no)
  (in_bom yes)
  (on_board yes)
  (dnp no)
  (property "Reference" "#PWR069" (at 148.59 130.81 0) (effects (font (size 1.27 1.27)) (hide yes)))
  (property "Value" "GND" (at 148.717 128.8542 0) (effects (font (size 1.27 1.27))))
  (property "Footprint" "" (at 148.59 124.46 0) (effects (font (size 1.27 1.27)) (hide yes)))
  (property "Datasheet" "" (at 148.59 124.46 0) (effects (font (size 1.27 1.27)) (hide yes)))
  (property "Description" "" (at 148.59 124.46 0) (effects (font (size 1.27 1.27))))
  (pin "1"))
 (symbol
  (lib_id "power:+3.3V")
  (at 86.36 91.44 0)
  (unit 1)
  (exclude_from_sim no)
  (in_bom yes)
  (on_board yes)
  (dnp no)
  (property "Reference" "#PWR058" (at 86.36 95.25 0) (effects (font (size 1.27 1.27)) (hide yes)))
  (property "Value" "+3V3" (at 86.741 87.0458 0) (effects (font (size 1.27 1.27))))
  (property "Footprint" "" (at 86.36 91.44 0) (effects (font (size 1.27 1.27)) (hide yes)))
  (property "Datasheet" "" (at 86.36 91.44 0) (effects (font (size 1.27 1.27)) (hide yes)))
  (property "Description" "" (at 86.36 91.44 0) (effects (font (size 1.27 1.27))))
  (pin "1"))
 (symbol
  (lib_id "power:GND")
  (at 92.71 99.06 0)
  (unit 1)
  (exclude_from_sim no)
  (in_bom yes)
  (on_board yes)
  (dnp no)
  (property "Reference" "#PWR061" (at 92.71 105.41 0) (effects (font (size 1.27 1.27)) (hide yes)))
  (property "Value" "GND" (at 92.837 103.4542 0) (effects (font (size 1.27 1.27))))
  (property "Footprint" "" (at 92.71 99.06 0) (effects (font (size 1.27 1.27)) (hide yes)))
  (property "Datasheet" "" (at 92.71 99.06 0) (effects (font (size 1.27 1.27)) (hide yes)))
  (property "Description" "" (at 92.71 99.06 0) (effects (font (size 1.27 1.27))))
  (pin "1"))
 (symbol
  (lib_id "power:GND")
  (at 88.9 30.48 0)
  (unit 1)
  (exclude_from_sim no)
  (in_bom yes)
  (on_board yes)
  (dnp no)
  (property "Reference" "#PWR060" (at 88.9 36.83 0) (effects (font (size 1.27 1.27)) (hide yes)))
  (property "Value" "GND" (at 89.027 34.8742 0) (effects (font (size 1.27 1.27))))
  (property "Footprint" "" (at 88.9 30.48 0) (effects (font (size 1.27 1.27)) (hide yes)))
  (property "Datasheet" "" (at 88.9 30.48 0) (effects (font (size 1.27 1.27)) (hide yes)))
  (property "Description" "" (at 88.9 30.48 0) (effects (font (size 1.27 1.27))))
  (pin "1"))
 (symbol
  (lib_id "Custom_Symbols_Library:TSC2011IDT")
  (at 107.95 116.84 0)
  (unit 1)
  (exclude_from_sim no)
  (in_bom yes)
  (on_board yes)
  (dnp no)
  (fields_autoplaced yes)
  (property "Reference" "U6" (at 110.0933 101.6 0) (effects (font (size 1.27 1.27)) (justify left)))
  (property "Value" "TSC2010IDT" (at 110.0933 104.14 0) (effects (font (size 1.27 1.27)) (justify left)))
  (property "Footprint" "customFootprints:SO-8_3.9x4.9mm_P1.27mm_HandSolder" (at 107.95 116.84 0) (effects (font (size 1.27 1.27)) (hide yes)))
  (property "Datasheet" "" (at 107.95 116.84 0) (effects (font (size 1.27 1.27)) (hide yes)))
  (property "Description" "" (at 107.95 116.84 0) (effects (font (size 1.27 1.27)) (hide yes)))
  (pin "4")
  (pin "8")
  (pin "7")
  (pin "2")
  (pin "6")
  (pin "1")
  (pin "3")
  (pin "5"))
 (symbol
  (lib_id "Custom_Symbols_Library:TSC2011IDT")
  (at 104.14 48.26 0)
  (unit 1)
  (exclude_from_sim no)
  (in_bom yes)
  (on_board yes)
  (dnp no)
  (fields_autoplaced yes)
  (property "Reference" "U5" (at 106.2833 33.02 0) (effects (font (size 1.27 1.27)) (justify left)))
  (property "Value" "TSC2011IDT" (at 106.2833 35.56 0) (effects (font (size 1.27 1.27)) (justify left)))
  (property "Footprint" "customFootprints:SO-8_3.9x4.9mm_P1.27mm_HandSolder" (at 104.14 48.26 0) (effects (font (size 1.27 1.27)) (hide yes)))
  (property "Datasheet" "" (at 104.14 48.26 0) (effects (font (size 1.27 1.27)) (hide yes)))
  (property "Description" "" (at 104.14 48.26 0) (effects (font (size 1.27 1.27)) (hide yes)))
  (pin "4")
  (pin "8")
  (pin "7")
  (pin "2")
  (pin "6")
  (pin "1")
  (pin "3")
  (pin "5"))
 (symbol
  (lib_id "power:+3V3")
  (at 139.7 123.19 0)
  (unit 1)
  (exclude_from_sim no)
  (in_bom yes)
  (on_board yes)
  (dnp no)
  (property "Reference" "#PWR067" (at 139.7 127 0) (effects (font (size 1.27 1.27)) (hide yes)))
  (property "Value" "+3V3" (at 139.7 118.872 0) (effects (font (size 1.27 1.27))))
  (property "Footprint" "" (at 139.7 123.19 0) (effects (font (size 1.27 1.27)) (hide yes)))
  (property "Datasheet" "" (at 139.7 123.19 0) (effects (font (size 1.27 1.27)) (hide yes)))
  (property "Description" "Power symbol creates a global label with name \"+3V3\"" (at 139.7 123.19 0) (effects (font (size 1.27 1.27)) (hide yes)))
  (pin "1"))
 (symbol
  (lib_id "Device:R_Small")
  (at 132.08 48.26 90)
  (unit 1)
  (exclude_from_sim no)
  (in_bom yes)
  (on_board yes)
  (dnp no)
  (fields_autoplaced yes)
  (property "Reference" "R11" (at 132.08 43.18 90) (effects (font (size 1.016 1.016))))
  (property "Value" "100" (at 132.08 45.72 90) (effects (font (size 1.27 1.27))))
  (property "Footprint" "Resistor_SMD:R_0805_2012Metric_Pad1.20x1.40mm_HandSolder" (at 132.08 48.26 0) (effects (font (size 1.27 1.27)) (hide yes)))
  (property "Datasheet" "~" (at 132.08 48.26 0) (effects (font (size 1.27 1.27)) (hide yes)))
  (property "Description" "Resistor, small symbol" (at 132.08 48.26 0) (effects (font (size 1.27 1.27)) (hide yes)))
  (pin "1")
  (pin "2"))
 (symbol
  (lib_id "power:GND")
  (at 144.78 55.88 0)
  (unit 1)
  (exclude_from_sim no)
  (in_bom yes)
  (on_board yes)
  (dnp no)
  (property "Reference" "#PWR068" (at 144.78 62.23 0) (effects (font (size 1.27 1.27)) (hide yes)))
  (property "Value" "GND" (at 144.907 60.2742 0) (effects (font (size 1.27 1.27))))
  (property "Footprint" "" (at 144.78 55.88 0) (effects (font (size 1.27 1.27)) (hide yes)))
  (property "Datasheet" "" (at 144.78 55.88 0) (effects (font (size 1.27 1.27)) (hide yes)))
  (property "Description" "" (at 144.78 55.88 0) (effects (font (size 1.27 1.27))))
  (pin "1"))
 (symbol
  (lib_id "power:GND")
  (at 135.89 130.81 0)
  (unit 1)
  (exclude_from_sim no)
  (in_bom yes)
  (on_board yes)
  (dnp no)
  (property "Reference" "#PWR066" (at 135.89 137.16 0) (effects (font (size 1.27 1.27)) (hide yes)))
  (property "Value" "GND" (at 136.017 135.2042 0) (effects (font (size 1.27 1.27))))
  (property "Footprint" "" (at 135.89 130.81 0) (effects (font (size 1.27 1.27)) (hide yes)))
  (property "Datasheet" "" (at 135.89 130.81 0) (effects (font (size 1.27 1.27)) (hide yes)))
  (property "Description" "" (at 135.89 130.81 0) (effects (font (size 1.27 1.27))))
  (pin "1"))
 (symbol
  (lib_id "power:GND")
  (at 129.54 127 0)
  (unit 1)
  (exclude_from_sim no)
  (in_bom yes)
  (on_board yes)
  (dnp no)
  (property "Reference" "#PWR065" (at 129.54 133.35 0) (effects (font (size 1.27 1.27)) (hide yes)))
  (property "Value" "GND" (at 129.667 131.3942 0) (effects (font (size 1.27 1.27))))
  (property "Footprint" "" (at 129.54 127 0) (effects (font (size 1.27 1.27)) (hide yes)))
  (property "Datasheet" "" (at 129.54 127 0) (effects (font (size 1.27 1.27)) (hide yes)))
  (property "Description" "" (at 129.54 127 0) (effects (font (size 1.27 1.27))))
  (pin "1")))
